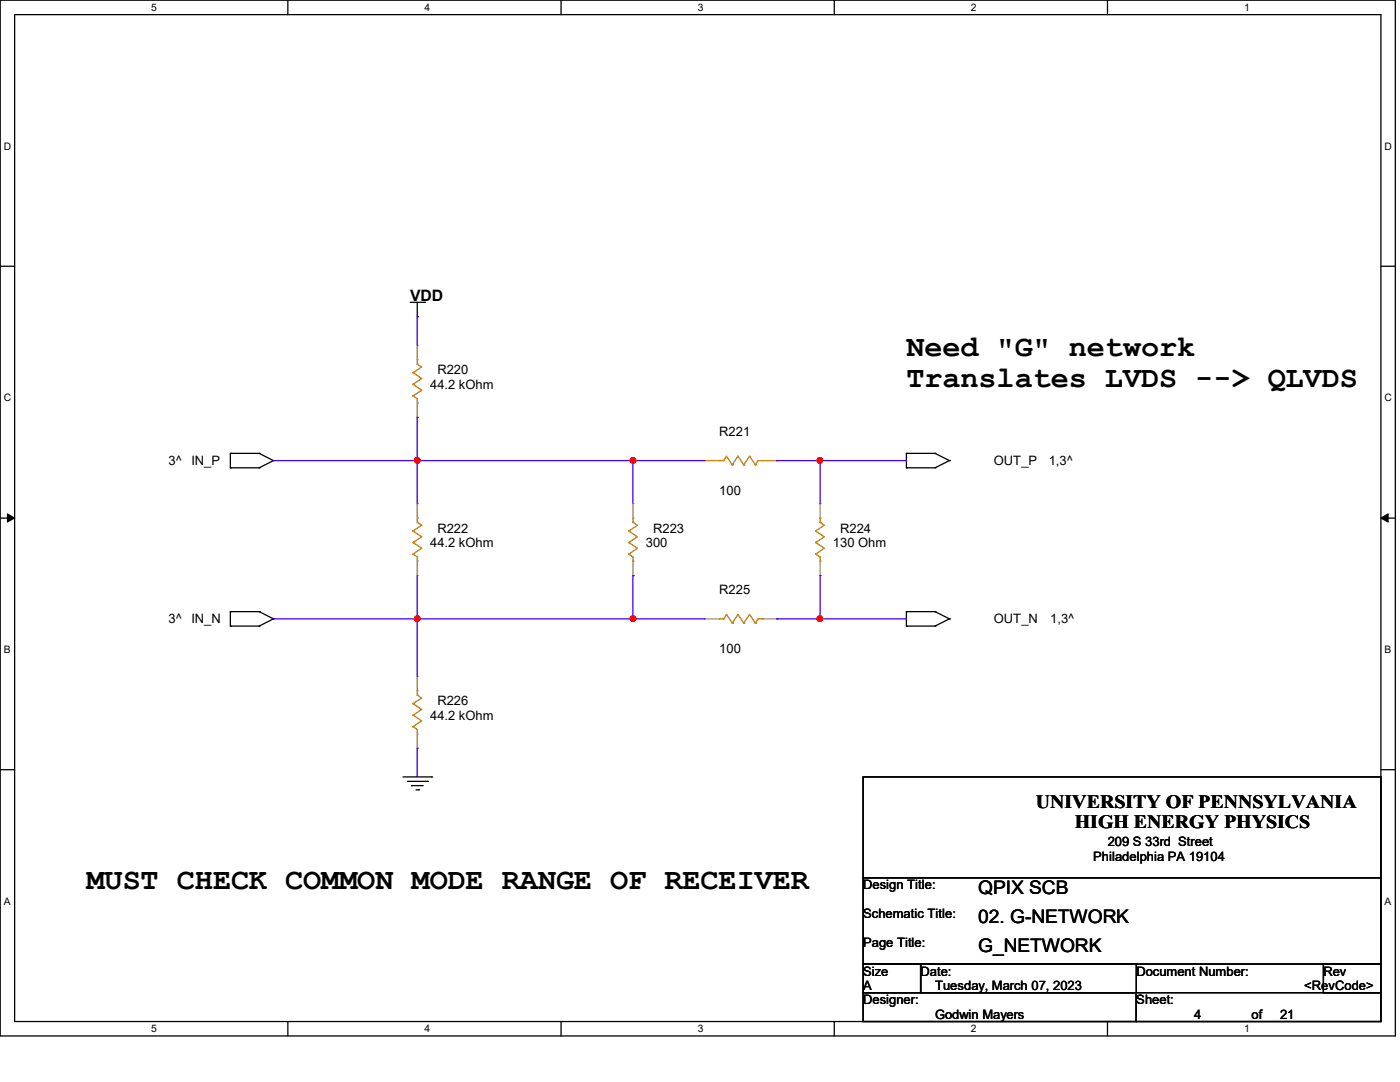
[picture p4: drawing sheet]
<svg xmlns="http://www.w3.org/2000/svg" width="279mm" height="216mm" viewBox="0 0 279 216" stroke-linecap="round" stroke-linejoin="round" font-family="sans-serif">
<path d="M0 0h278.5v206.7h-278.5zM2.9 2.9h272.7v200.9h-272.7z" fill="none" stroke="#000" stroke-width=".25"/>
<g fill="#fff">
<path d="M30.2 .3h1.1v2.3h-1.1z"/>
<path d="M30.2 204.1h1.1v2.3h-1.1z"/>
</g>
<path d="M57.4 0v2.9M57.4 203.8v2.9" fill="none" stroke="#000" stroke-width=".25"/>
<g fill="#fff">
<path d="M84.7 .3h1.1v2.3h-1.1z"/>
<path d="M84.7 204.1h1.1v2.3h-1.1z"/>
</g>
<path d="M112 0v2.9M112 203.8v2.9" fill="none" stroke="#000" stroke-width=".25"/>
<g fill="#fff">
<path d="M139.2 .3h1.1v2.3h-1.1z"/>
<path d="M139.2 204.1h1.1v2.3h-1.1z"/>
</g>
<path d="M166.5 0v2.9M166.5 203.8v2.9" fill="none" stroke="#000" stroke-width=".25"/>
<g fill="#fff">
<path d="M193.8 .3h1.1v2.3h-1.1z"/>
<path d="M193.8 204.1h1.1v2.3h-1.1z"/>
</g>
<path d="M221 0v2.9M221 203.8v2.9" fill="none" stroke="#000" stroke-width=".25"/>
<g fill="#fff">
<path d="M248.3 .3h1.1v2.3h-1.1z"/>
<path d="M248.3 204.1h1.1v2.3h-1.1z"/>
<path d="M.8 28h1.4v2.3h-1.4z"/>
<path d="M276.3 28h1.4v2.3h-1.4z"/>
<path d="M.8 78.2h1.4v2.3h-1.4z"/>
<path d="M276.3 78.2h1.4v2.3h-1.4z"/>
</g>
<path d="M0 53.1h2.9M275.6 53.1h2.9" fill="none" stroke="#000" stroke-width=".25"/>
<g fill="#fff">
<path d="M.8 128.5h1.3v2.2h-1.3z"/>
<path d="M276.3 128.5h1.3v2.2h-1.3z"/>
</g>
<path d="M0 103.4h2.9M275.6 103.4h2.9" fill="none" stroke="#000" stroke-width=".25"/>
<path d="M1.5 102.5l1.4 .9-1.4 .8zM275.6 103.4l1.4-.9v1.7z" fill="#000" stroke="#000" stroke-width=".2"/>
<g fill="#fff">
<path d="M.8 178.7h1.3v2.2h-1.3z"/>
<path d="M276.3 178.7h1.3v2.2h-1.3z"/>
</g>
<g fill="none" stroke="#000" stroke-width=".25">
<path d="M81.9 60.3h2.8M83.3 63.2h.1M83.3 60.3v2.9M84.7 60.3h.1M46 90.5h.1M46 93.3h.1M46 90.5h5.7M46 93.3h5.7M46 90.5v2.8M51.7 90.5h.1M51.7 93.3h.1M51.7 90.5l2.9 1.4"/>
<path d="M54.6 91.9h.1M54.6 91.9l-2.9 1.4M180.9 90.5h.1M180.9 93.3h.1M180.9 90.5h5.7M180.9 90.5v2.8M180.9 93.3h5.7M186.6 90.5h.1M186.6 93.3h.1M186.6 90.5l2.9 1.4M189.5 91.9h.1M189.5 91.9l-2.9 1.4"/>
<path d="M46 122h.1M46 124.9h.1M46 122h5.7M46 124.9h5.7M46 122v2.9M51.7 122h.1M51.7 124.9h.1M51.7 122l2.9 1.5M54.6 123.5h.1M54.6 123.5l-2.9 1.4M180.9 122h.1M180.9 124.9h.1"/>
<path d="M180.9 122v2.9M180.9 122h5.7M180.9 124.9h5.7M186.6 122h.1M186.6 124.9h.1M186.6 122l2.9 1.5M189.5 123.5h.1M189.5 123.5l-2.9 1.4M0 153.6h2.9M80.4 155h5.7M81.3 155.9h4M82.1 156.8h.1"/>
<path d="M82.1 156.8h2.4M83 157.6h.6M83.6 157.6h.1M85.3 155.9h.1M86.1 155h.1M172.3 155h103.3v20.1h-103.3zM275.6 153.6h2.9M172.3 175.1h103.3v17.3h-103.3zM172.3 198.1h54.5v5.7h-54.5zM172.3 192.4h11.4v5.7h-11.4zM183.7 192.4h43.1v5.7h-43.1zM226.8 198.1h48.8v5.7h-48.8z"/>
<path d="M264.1 192.4h11.5v5.7h-11.5z"/>
</g>
<g fill="none" stroke="#cc8006" stroke-width=".25">
<path d="M82.4 74.4h.1M82.4 76.7h.1M82.4 79h.1M82.4 79l.9 .5v.9M82.4 74.4l1.8 1.1-1.8 1.2M82.4 76.7l1.8 1.2-1.8 1.1M83.3 72.7h.1M83.3 71.8h.1M83.3 71.8v.9M83.3 72.7l.9 .5-1.8 1.2M83.3 80.4h.1M143.6 91.9h.1"/>
<path d="M143.6 91.9h.8M144.4 91.9h.1M144.4 91.9l.6-.9 1.1 1.8M146.1 92.8h.1M146.1 92.8l1.2-1.8 1.1 1.8M148.4 92.8h.1M148.4 92.8l1.2-1.8 1.1 1.8M150.7 92.8h.1M152.2 91.9h.1M152.2 91.9h-.9l-.6 .9M82.4 106h.1M82.4 108.2h.1"/>
<path d="M82.4 110.6h.1M82.4 110.6l.9 .5v.9M82.4 106l1.8 1.1-1.8 1.1M82.4 108.2l1.8 1.2-1.8 1.2M83.3 104.2h.1M83.3 112h.1M83.3 103.4h.1M83.3 103.4v.8M83.3 104.2l.9 .6-1.8 1.2M125.5 106h.1M125.5 108.2h.1M125.5 110.6h.1"/>
<path d="M125.5 106l1.7 1.1-1.7 1.1M125.5 108.2l1.7 1.2-1.7 1.2M125.5 110.6l.8 .5v.9M126.3 104.2h.1M126.3 112h.1M126.3 103.4h.1M126.3 104.2l.9 .6-1.7 1.2M126.3 103.4v.8M162.8 106h.1M162.8 108.2h.1M162.8 110.6h.1M162.8 106l1.7 1.1-1.7 1.1"/>
<path d="M162.8 108.2l1.7 1.2-1.7 1.2M162.8 110.6l.9 .5v.9M163.7 104.2h.1M163.7 112h.1M163.7 103.4h.1M163.7 104.2l.8 .6-1.7 1.2M163.7 103.4v.8M83.3 138.7h.1M83.3 137.8h.1M83.3 138.7l.9 .6-1.8 1.1M83.3 137.8v.9M143.6 123.5h.1"/>
<path d="M143.6 123.5h.8M144.4 123.5h.1M144.4 123.5l.6-.9 1.1 1.7M146.1 124.3h.1M146.1 124.3l1.2-1.7 1.1 1.7M148.4 124.3h.1M148.4 124.3l1.2-1.7 1.1 1.7M150.7 124.3h.1M152.2 123.5h.1M152.2 123.5h-.9l-.6 .8M82.4 140.4h.1M82.4 142.7h.1"/>
<path d="M82.4 145h.1M82.4 140.4l1.8 1.2-1.8 1.1M82.4 142.7l1.8 1.1-1.8 1.2M82.4 145l.9 .6v.8M83.3 146.4h.1"/>
</g>
<g fill="none" stroke="#a84" stroke-width=".25">
<path d="M83.3 68.9h.1M83.3 68.9v2.9M83.3 83.3h.1M83.3 80.4v2.9M140.7 91.9h.1M140.7 91.9h2.9M152.2 91.9h2.8M155 91.9h.1M83.3 100.5h.1M83.3 114.9h.1M83.3 100.5v2.9M83.3 112v2.9"/>
<path d="M126.3 100.5h.1M126.3 114.9h.1M126.3 100.5v2.9M126.3 112v2.9M163.7 100.5h.1M163.7 114.9h.1M163.7 100.5v2.9M163.7 112v2.9M83.3 135h.1M83.3 135v2.8M140.7 123.5h.1M140.7 123.5h2.9"/>
<path d="M152.2 123.5h2.8M155 123.5h.1M83.3 149.3h.1M83.3 146.4v2.9"/>
</g>
<g fill="none" stroke="#4200ff" stroke-width=".25">
<path d="M83.3 63.2h.1M83.3 63.2v5.7M54.6 91.9h86.1M83.3 91.9h.1M83.3 83.3h.1M83.3 83.3v17.2M126.3 91.9h.1M126.3 91.9v8.6M155 91.9h.1M155 91.9h25.9M163.7 91.9h.1M163.7 91.9v8.6"/>
<path d="M83.3 114.9v20.1M126.3 114.9h.1M126.3 114.9v8.6M163.7 114.9h.1M163.7 114.9v8.6M54.6 123.5h86.1M83.3 123.5h.1M126.3 123.5h.1M155 123.5h.1M155 123.5h25.9M163.7 123.5h.1M83.3 149.3h.1"/>
<path d="M83.3 149.3v5.7"/>
</g>
<g fill="#f00" stroke="#f00" stroke-width=".25">
<circle cx="83.3" cy="91.9" r=".55"/>
<circle cx="83.3" cy="123.4" r=".55"/>
<circle cx="163.6" cy="91.9" r=".55"/>
<circle cx="163.6" cy="123.4" r=".55"/>
<circle cx="126.3" cy="123.4" r=".55"/>
<circle cx="126.3" cy="91.9" r=".55"/>
</g>
<g font-size="6">
<text x="180.9" y="71.1">Need &quot;G&quot; network</text>
<text x="180.9" y="77.1">Translates LVDS --&gt; QLVDS</text>
<text x="17.3" y="177.3">MUST CHECK COMMON MODE RANGE OF RECEIVER</text>
</g>
<g font-size="3.7">
<text x="206.7" y="161.3">UNIVERSITY OF PENNSYLVANIA</text>
<text x="214.5" y="165.2">HIGH ENERGY PHYSICS</text>
<text x="195.2" y="178.5">QPIX SCB</text>
<text x="195.2" y="184.2">02. G-NETWORK</text>
<text x="195.2" y="190">G_NETWORK</text>
</g>
<text font-size="3.1" x="81.9" y="60.1">VDD</text>
<g font-size="2.6">
<text x="85.9" y="77.6">44.2 kOhm</text>
<text x="87.3" y="74.7">R220</text>
<text x="143.6" y="87">R221</text>
<text x="33.6" y="92.8">3^</text>
<text x="38.2" y="92.8">IN_P</text>
<text x="198.4" y="92.8">OUT_P</text>
<text x="209.3" y="92.8">1,3^</text>
<text x="143.6" y="98.8">100</text>
<text x="87.3" y="106.3">R222</text>
<text x="130.3" y="106.3">R223</text>
<text x="167.7" y="106.3">R224</text>
<text x="85.9" y="109.1">44.2 kOhm</text>
<text x="128.9" y="109.1">300</text>
<text x="166.2" y="109.1">130 Ohm</text>
<text x="143.6" y="118.6">R225</text>
<text x="33.6" y="124.4">3^</text>
<text x="38.2" y="124.4">IN_N</text>
<text x="198.4" y="124.4">OUT_N</text>
<text x="209.6" y="124.4">1,3^</text>
<text x="143.6" y="130.4">100</text>
<text x="85.9" y="143.6">44.2 kOhm</text>
<text x="87.3" y="140.7">R226</text>
<text x="218.2" y="171.7">Philadelphia PA 19104</text>
<text x="221.1" y="168.9">209 S 33rd Street</text>
<text x="172.3" y="177.5">Design Title:</text>
<text x="172.3" y="183.2">Schematic Title:</text>
<text x="172.3" y="188.9">Page Title:</text>
<text x="172.3" y="194.7">Size</text>
<text x="172.3" y="197.6">A</text>
<text x="183.7" y="194.7">Date:</text>
<text x="186.6" y="197.6">Tuesday, March 07, 2023</text>
<text x="226.8" y="194.7">Document Number:</text>
<text x="260.3" y="197.6">&lt;RevCode&gt;</text>
<text x="264.1" y="194.7">Rev</text>
<text x="172.3" y="200.4">Designer:</text>
<text x="186.6" y="203.3">Godwin Mayers</text>
<text x="226.8" y="200.4">Sheet:</text>
<text x="238.3" y="203.3">4</text>
<text x="249.8" y="203.3">of</text>
<text x="255.5" y="203.3">21</text>
</g>
<g font-size="2.1">
<text x="30.2" y="2.2">5</text>
<text x="84.7" y="2.2">4</text>
<text x="139.2" y="2.2">3</text>
<text x="193.8" y="2.2">2</text>
<text x="248.3" y="2.2">1</text>
<text x=".8" y="29.8">D</text>
<text x="276.3" y="29.8">D</text>
<text x=".8" y="80.1">C</text>
<text x="276.3" y="80.1">C</text>
<text x=".8" y="130.3">B</text>
<text x="276.3" y="130.3">B</text>
<text x=".8" y="180.5">A</text>
<text x="276.3" y="180.5">A</text>
<text x="30.2" y="206">5</text>
<text x="84.7" y="206">4</text>
<text x="139.2" y="206">3</text>
<text x="193.8" y="206">2</text>
<text x="248.3" y="206">1</text>
</g>
</svg>
